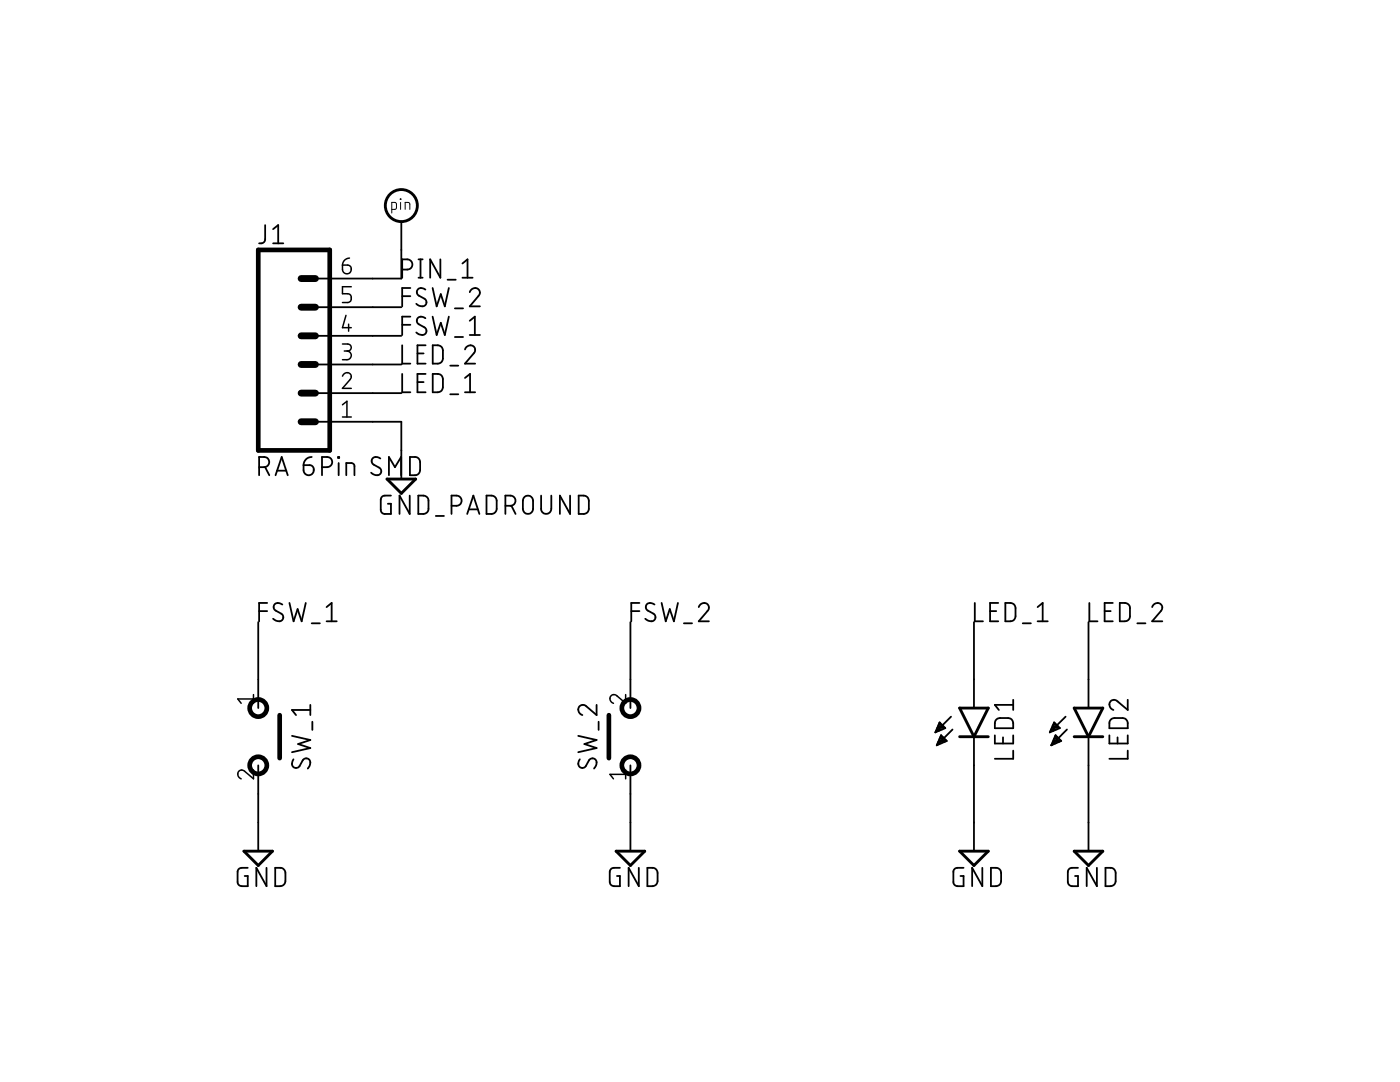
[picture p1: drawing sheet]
<?xml version="1.0" encoding="utf-8"?>
<!DOCTYPE eagle SYSTEM "eagle.dtd">
<eagle version="9.6.2">
<drawing>
<settings>
<setting alwaysvectorfont="yes"/>
<setting verticaltext="up"/>
</settings>
<grid distance="0.1" unitdist="inch" unit="inch" style="lines" multiple="1" display="no" altdistance="0.01" altunitdist="inch" altunit="inch"/>
<schematic xreflabel="%F%N/%S.%C%R" xrefpart="/%S.%C%R">
<libraries>
<library name="hothouse-switching-no-branding">
<symbols>
<symbol name="GND">
<wire x1="-1.27" y1="0" x2="1.27" y2="0" width="0.254" layer="94"/>
<wire x1="1.27" y1="0" x2="0" y2="-1.27" width="0.254" layer="94"/>
<wire x1="0" y1="-1.27" x2="-1.27" y2="0" width="0.254" layer="94"/>
<pin name="GND" x="0" y="2.54" visible="off" length="short" direction="sup" rot="R270"/>
<text x="-1.905" y="-3.175" size="1.778" layer="96">&gt;VALUE</text>
</symbol>
<symbol name="CONN_06">
<wire x1="1.27" y1="-7.62" x2="-5.08" y2="-7.62" width="0.4064" layer="94"/>
<wire x1="-1.27" y1="0" x2="0" y2="0" width="0.6096" layer="94"/>
<wire x1="-1.27" y1="-2.54" x2="0" y2="-2.54" width="0.6096" layer="94"/>
<wire x1="-1.27" y1="-5.08" x2="0" y2="-5.08" width="0.6096" layer="94"/>
<wire x1="-5.08" y1="10.16" x2="-5.08" y2="-7.62" width="0.4064" layer="94"/>
<wire x1="1.27" y1="-7.62" x2="1.27" y2="10.16" width="0.4064" layer="94"/>
<wire x1="-5.08" y1="10.16" x2="1.27" y2="10.16" width="0.4064" layer="94"/>
<wire x1="-1.27" y1="5.08" x2="0" y2="5.08" width="0.6096" layer="94"/>
<wire x1="-1.27" y1="2.54" x2="0" y2="2.54" width="0.6096" layer="94"/>
<wire x1="-1.27" y1="7.62" x2="0" y2="7.62" width="0.6096" layer="94"/>
<pin name="1" x="5.08" y="-5.08" visible="pad" length="middle" direction="pas" swaplevel="1" rot="R180"/>
<pin name="2" x="5.08" y="-2.54" visible="pad" length="middle" direction="pas" swaplevel="1" rot="R180"/>
<pin name="3" x="5.08" y="0" visible="pad" length="middle" direction="pas" swaplevel="1" rot="R180"/>
<pin name="4" x="5.08" y="2.54" visible="pad" length="middle" direction="pas" swaplevel="1" rot="R180"/>
<pin name="5" x="5.08" y="5.08" visible="pad" length="middle" direction="pas" swaplevel="1" rot="R180"/>
<pin name="6" x="5.08" y="7.62" visible="pad" length="middle" direction="pas" swaplevel="1" rot="R180"/>
<text x="-5.08" y="-9.906" size="1.778" layer="96" font="vector">&gt;VALUE</text>
<text x="-5.08" y="10.668" size="1.778" layer="95" font="vector">&gt;NAME</text>
</symbol>
<symbol name="LED">
<wire x1="2.54" y1="-1.27" x2="0" y2="0" width="0.254" layer="94"/>
<wire x1="0" y1="0" x2="2.54" y2="1.27" width="0.254" layer="94"/>
<wire x1="0" y1="-1.27" x2="0" y2="0" width="0.254" layer="94"/>
<wire x1="0" y1="0" x2="0" y2="1.27" width="0.254" layer="94"/>
<wire x1="2.54" y1="-1.27" x2="2.54" y2="1.27" width="0.254" layer="94"/>
<wire x1="1.778" y1="2.032" x2="0.381" y2="3.429" width="0.1524" layer="94"/>
<wire x1="0.635" y1="1.905" x2="-0.762" y2="3.302" width="0.1524" layer="94"/>
<pin name="A" x="5.08" y="0" visible="off" length="short" direction="pas" rot="R180"/>
<pin name="C" x="-2.54" y="0" visible="off" length="short" direction="pas"/>
<text x="-2.032" y="-3.556" size="1.778" layer="95">&gt;NAME</text>
<polygon width="0.1524" layer="94">
<vertex x="0.381" y="3.429"/>
<vertex x="1.27" y="3.048"/>
<vertex x="0.762" y="2.54"/>
</polygon>
<polygon width="0.1524" layer="94">
<vertex x="-0.762" y="3.302"/>
<vertex x="0.127" y="2.921"/>
<vertex x="-0.381" y="2.413"/>
</polygon>
</symbol>
<symbol name="MOM">
<circle x="0" y="-2.54" radius="0.762" width="0.4064" layer="94"/>
<circle x="0" y="2.54" radius="0.762" width="0.4064" layer="94"/>
<wire x1="-1.905" y1="-1.905" x2="-1.905" y2="1.905" width="0.4064" layer="94"/>
<pin name="P" x="0" y="-5.08" visible="pad" length="short" direction="pas" rot="R90"/>
<pin name="S" x="0" y="5.08" visible="pad" length="short" direction="pas" rot="R270"/>
<text x="-3.81" y="0" size="1.778" layer="95" rot="R90" align="center">&gt;NAME</text>
</symbol>
<symbol name="BLANK">
<circle x="0" y="3.937" radius="1.419903125" width="0.254" layer="94"/>
<pin name="P$1" x="0" y="0" visible="off" length="short" rot="R90"/>
<text x="-0.889" y="3.556" size="1.016" layer="94">pin</text>
</symbol>
</symbols>
<devicesets>
<deviceset name="GND_PAD" prefix="GND">
<gates>
<gate name="GND" symbol="GND" x="0" y="0"/>
</gates>
<devices>
<device name="ROUND" package="ROUND">
<connects>
<connect gate="GND" pin="GND" pad="1"/>
</connects>
<technologies>
<technology name=""/>
</technologies>
</device>
</devices>
</deviceset>
<deviceset name="GND" prefix="GND">
<gates>
<gate name="GND" symbol="GND" x="0" y="0"/>
</gates>
<devices>
<device name="">
<technologies>
<technology name=""/>
</technologies>
</device>
</devices>
</deviceset>
<deviceset name="CONN_06" prefix="J" uservalue="yes">
<gates>
<gate name="G$1" symbol="CONN_06" x="-2.54" y="0"/>
</gates>
<devices>
<device name="SILK_FEMALE_PTH" package="1X06">
<connects>
<connect gate="G$1" pin="1" pad="1"/>
<connect gate="G$1" pin="2" pad="2"/>
<connect gate="G$1" pin="3" pad="3"/>
<connect gate="G$1" pin="4" pad="4"/>
<connect gate="G$1" pin="5" pad="5"/>
<connect gate="G$1" pin="6" pad="6"/>
</connects>
<technologies>
<technology name="">
<attribute name="PROD_ID" value="CONN-11293"/>
<attribute name="SF_ID" value="GPS-00579" constant="no"/>
<attribute name="VALUE" value="RA 6Pin SMD" constant="no"/>
</technology>
</technologies>
</device>
</devices>
</deviceset>
<deviceset name="LED" prefix="D">
<gates>
<gate name="G$1" symbol="LED" x="0" y="2.54"/>
</gates>
<devices>
<device name="3MM" package="LED3MM">
<connects>
<connect gate="G$1" pin="A" pad="A"/>
<connect gate="G$1" pin="C" pad="K"/>
</connects>
<technologies>
<technology name=""/>
</technologies>
</device>
</devices>
</deviceset>
<deviceset name="SPST.PBS.MOM" prefix="SW_" uservalue="yes">
<gates>
<gate name="G$1" symbol="MOM" x="0" y="0"/>
</gates>
<devices>
<device name="" package="SPST.PBS.MOM">
<connects>
<connect gate="G$1" pin="P" pad="1"/>
<connect gate="G$1" pin="S" pad="2"/>
</connects>
<technologies>
<technology name=""/>
</technologies>
</device>
</devices>
</deviceset>
<deviceset name="PADS.">
<gates>
<gate name="G$1" symbol="BLANK" x="0" y="0"/>
</gates>
<devices>
<device name="RND_NL" package="PAD2">
<connects>
<connect gate="G$1" pin="P$1" pad="P$1"/>
</connects>
<technologies>
<technology name=""/>
</technologies>
</device>
</devices>
</deviceset>
</devicesets>
</library>
</libraries>
<attributes>
</attributes>
<variantdefs>
</variantdefs>
<classes>
<class number="0" name="default" width="0" drill="0">
</class>
</classes>
<parts>
<part name="LED1" library="hothouse-switching-no-branding" deviceset="LED" device="3MM" value="LED3MM"/>
<part name="LED2" library="hothouse-switching-no-branding" deviceset="LED" device="3MM" value="LED3MM"/>
<part name="GND3" library="hothouse-switching-no-branding" deviceset="GND" device=""/>
<part name="GND5" library="hothouse-switching-no-branding" deviceset="GND" device=""/>
<part name="GND7" library="hothouse-switching-no-branding" deviceset="GND" device=""/>
<part name="GND8" library="hothouse-switching-no-branding" deviceset="GND" device=""/>
<part name="SW_2" library="hothouse-switching-no-branding" deviceset="SPST.PBS.MOM" device=""/>
<part name="SW_1" library="hothouse-switching-no-branding" deviceset="SPST.PBS.MOM" device=""/>
<part name="J1" library="hothouse-switching-no-branding" deviceset="CONN_06" device="SILK_FEMALE_PTH" value="RA 6Pin SMD"/>
<part name="U$5" library="hothouse-switching-no-branding" deviceset="PADS." device="RND_NL"/>
<part name="GND2" library="hothouse-switching-no-branding" deviceset="GND_PAD" device="ROUND"/>
</parts>
<sheets>
<sheet>
<plain>
</plain>
<instances>
<instance part="LED1" gate="G$1" x="83.82" y="43.18" smashed="yes" rot="R90">
<attribute name="NAME" x="87.376" y="41.148" size="1.778" layer="95" rot="R90"/>
</instance>
<instance part="LED2" gate="G$1" x="93.98" y="43.18" smashed="yes" rot="R90">
<attribute name="NAME" x="97.536" y="41.148" size="1.778" layer="95" rot="R90"/>
</instance>
<instance part="GND3" gate="GND" x="20.32" y="33.02" smashed="yes">
<attribute name="VALUE" x="18.415" y="29.845" size="1.778" layer="96"/>
</instance>
<instance part="GND5" gate="GND" x="53.34" y="33.02" smashed="yes">
<attribute name="VALUE" x="51.435" y="29.845" size="1.778" layer="96"/>
</instance>
<instance part="GND7" gate="GND" x="83.82" y="33.02" smashed="yes">
<attribute name="VALUE" x="81.915" y="29.845" size="1.778" layer="96"/>
</instance>
<instance part="GND8" gate="GND" x="93.98" y="33.02" smashed="yes">
<attribute name="VALUE" x="92.075" y="29.845" size="1.778" layer="96"/>
</instance>
<instance part="SW_2" gate="G$1" x="53.34" y="43.18" smashed="yes">
<attribute name="NAME" x="49.53" y="43.18" size="1.778" layer="95" rot="R90" align="center"/>
</instance>
<instance part="SW_1" gate="G$1" x="20.32" y="43.18" smashed="yes" rot="R180">
<attribute name="NAME" x="24.13" y="43.18" size="1.778" layer="95" rot="R270" align="center"/>
</instance>
<instance part="J1" gate="G$1" x="25.4" y="76.2" smashed="yes">
<attribute name="VALUE" x="20.32" y="66.294" size="1.778" layer="96" font="vector"/>
<attribute name="NAME" x="20.32" y="86.868" size="1.778" layer="95" font="vector"/>
</instance>
<instance part="U$5" gate="G$1" x="33.02" y="86.36" smashed="yes"/>
<instance part="GND2" gate="GND" x="33.02" y="66.04" smashed="yes">
<attribute name="VALUE" x="31.115" y="62.865" size="1.778" layer="96"/>
</instance>
</instances>
<busses>
</busses>
<nets>
<net name="VB" class="0">
<segment>
</segment>
</net>
<net name="GND" class="0">
<segment>
<wire x1="20.32" y1="38.1" x2="20.32" y2="35.56" width="0.1524" layer="91"/>
<pinref part="GND3" gate="GND" pin="GND"/>
<pinref part="SW_1" gate="G$1" pin="S"/>
</segment>
<segment>
<wire x1="53.34" y1="38.1" x2="53.34" y2="35.56" width="0.1524" layer="91"/>
<pinref part="GND5" gate="GND" pin="GND"/>
<pinref part="SW_2" gate="G$1" pin="P"/>
</segment>
<segment>
<pinref part="LED1" gate="G$1" pin="C"/>
<wire x1="83.82" y1="40.64" x2="83.82" y2="35.56" width="0.1524" layer="91"/>
<pinref part="GND7" gate="GND" pin="GND"/>
</segment>
<segment>
<pinref part="LED2" gate="G$1" pin="C"/>
<wire x1="93.98" y1="40.64" x2="93.98" y2="35.56" width="0.1524" layer="91"/>
<pinref part="GND8" gate="GND" pin="GND"/>
</segment>
<segment>
<pinref part="J1" gate="G$1" pin="1"/>
<wire x1="30.48" y1="71.12" x2="33.02" y2="71.12" width="0.1524" layer="91"/>
<pinref part="GND2" gate="GND" pin="GND"/>
<wire x1="33.02" y1="71.12" x2="33.02" y2="68.58" width="0.1524" layer="91"/>
</segment>
</net>
<net name="FSW_1" class="0">
<segment>
<wire x1="20.32" y1="48.26" x2="20.32" y2="53.34" width="0.1524" layer="91"/>
<label x="20.32" y="53.34" size="1.778" layer="95"/>
<pinref part="SW_1" gate="G$1" pin="P"/>
</segment>
<segment>
<pinref part="J1" gate="G$1" pin="4"/>
<wire x1="30.48" y1="78.74" x2="33.02" y2="78.74" width="0.1524" layer="91"/>
<label x="33.02" y="78.74" size="1.778" layer="95"/>
</segment>
</net>
<net name="FSW_2" class="0">
<segment>
<wire x1="53.34" y1="48.26" x2="53.34" y2="53.34" width="0.1524" layer="91"/>
<label x="53.34" y="53.34" size="1.778" layer="95"/>
<pinref part="SW_2" gate="G$1" pin="S"/>
</segment>
<segment>
<pinref part="J1" gate="G$1" pin="5"/>
<wire x1="30.48" y1="81.28" x2="33.02" y2="81.28" width="0.1524" layer="91"/>
<label x="33.02" y="81.28" size="1.778" layer="95"/>
</segment>
</net>
<net name="LED_1" class="0">
<segment>
<pinref part="LED1" gate="G$1" pin="A"/>
<wire x1="83.82" y1="48.26" x2="83.82" y2="53.34" width="0.1524" layer="91"/>
<label x="83.82" y="53.34" size="1.778" layer="95"/>
</segment>
<segment>
<pinref part="J1" gate="G$1" pin="2"/>
<wire x1="30.48" y1="73.66" x2="33.02" y2="73.66" width="0.1524" layer="91"/>
<label x="33.02" y="73.66" size="1.778" layer="95"/>
</segment>
</net>
<net name="LED_2" class="0">
<segment>
<pinref part="LED2" gate="G$1" pin="A"/>
<wire x1="93.98" y1="48.26" x2="93.98" y2="53.34" width="0.1524" layer="91"/>
<label x="93.98" y="53.34" size="1.778" layer="95"/>
</segment>
<segment>
<pinref part="J1" gate="G$1" pin="3"/>
<wire x1="30.48" y1="76.2" x2="33.02" y2="76.2" width="0.1524" layer="91"/>
<label x="33.02" y="76.2" size="1.778" layer="95"/>
</segment>
</net>
<net name="PIN_1" class="0">
<segment>
<pinref part="J1" gate="G$1" pin="6"/>
<wire x1="30.48" y1="83.82" x2="33.02" y2="83.82" width="0.1524" layer="91"/>
<label x="33.02" y="83.82" size="1.778" layer="95"/>
<pinref part="U$5" gate="G$1" pin="P$1"/>
<wire x1="33.02" y1="83.82" x2="33.02" y2="86.36" width="0.1524" layer="91"/>
</segment>
</net>
</nets>
</sheet>
</sheets>
</schematic>
</drawing>
</eagle>
